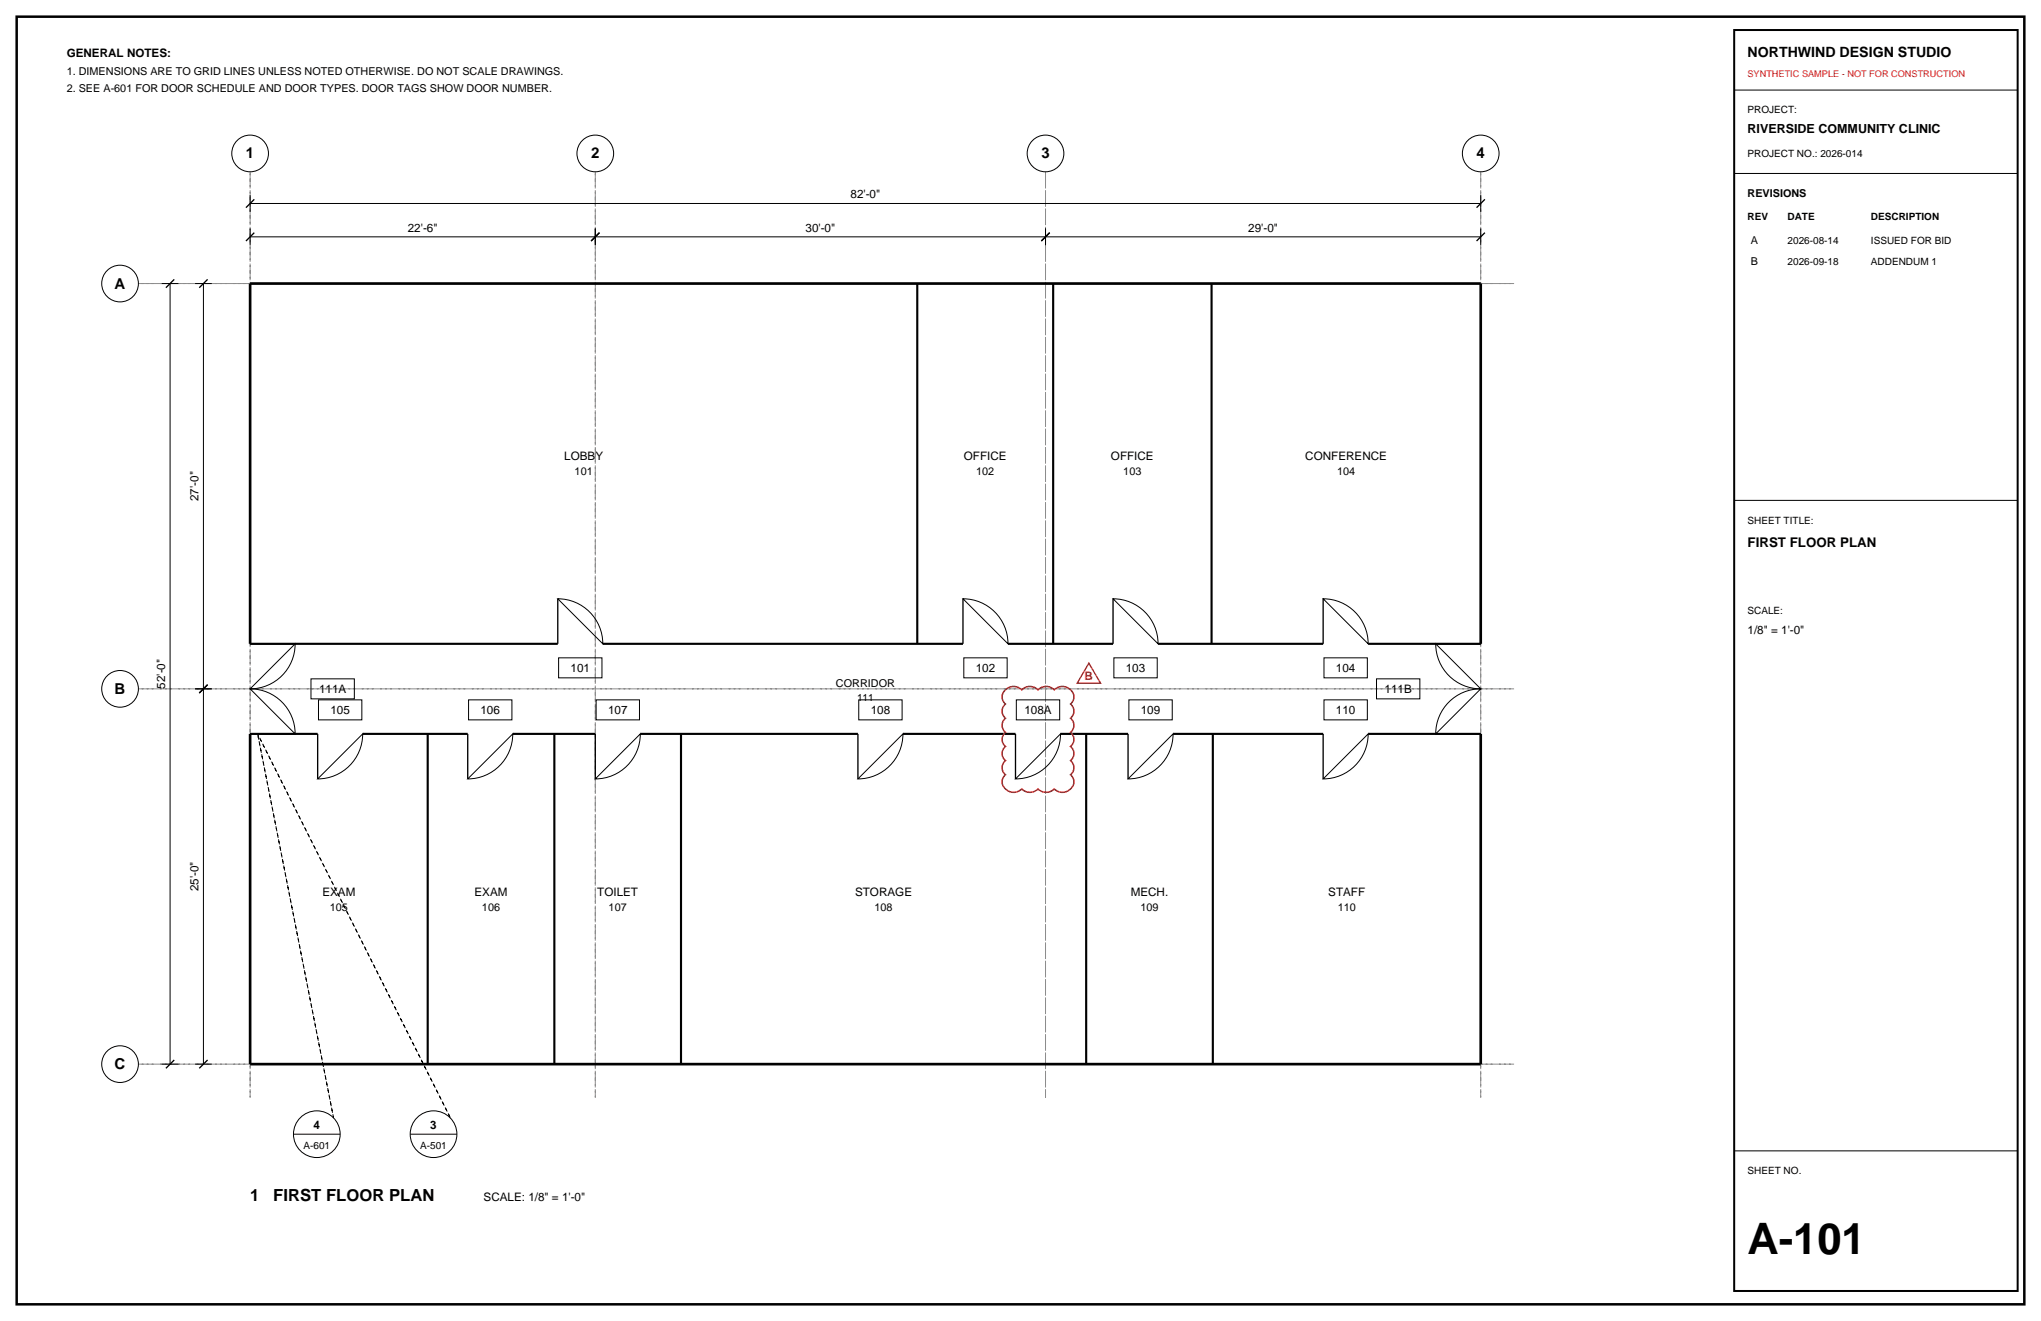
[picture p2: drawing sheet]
<svg xmlns="http://www.w3.org/2000/svg" width="432mm" height="279mm" viewBox="0 0 432 279" stroke-linecap="round" stroke-linejoin="round" font-family="sans-serif">
<path d="M3.5 3.5h424.8v272.4h-424.8z" fill="none" stroke="#000" stroke-width=".53"/>
<path d="M52.9 36.3v195.8zM125.9 36.3v195.8zM221.2 36.3v195.8zM313.3 36.3v195.8zM29.3 60h291zM29.3 145.7h291zM29.3 225.1h291z" fill="none" stroke="#8c8c8c" stroke-width=".21" stroke-dasharray="2.1 .7 .4 .7" stroke-linecap="butt"/>
<g fill="none" stroke="#000" stroke-width=".21">
<path d="M366.9 19.1h60zM366.9 36.7h60zM34.2 60h3.5zM36 60v165.1zM41.3 60h3.5zM43 60v85.7zM52.9 50.1h73zM52.9 48.3v3.6zM52.9 43h260.4zM52.9 41.3v3.5zM125.9 48.3v3.6zM125.9 50.1h95.3z"/>
<path d="M221.2 48.3v3.6zM221.2 50.1h92.1zM313.3 48.3v3.6zM313.3 41.3v3.5zM366.9 105.8h60zM62.4 136.2a9.5 9.5 0 0 1-9.5 9.5zM118 126.6a9.5 9.5 0 0 1 9.5 9.6zM118.2 139.1h9.2v4.3h-9.2zM203.7 126.6a9.5 9.5 0 0 1 9.6 9.6zM203.9 139.1h9.2v4.3h-9.2zM235.5 126.6a9.5 9.5 0 0 1 9.5 9.6zM235.7 139.1h9.1v4.3h-9.1z"/>
<path d="M279.9 126.6a9.5 9.5 0 0 1 9.6 9.6zM280.1 139.1h9.2v4.3h-9.2zM303.7 136.2l9.6 9.5a9.5 9.5 0 0 1-9.6-9.5zM41.3 145.7h3.5zM43 145.7v79.4zM52.9 145.7a9.5 9.5 0 0 1 9.5 9.5zM65.8 143.6h9.2v4.2h-9.2zM67.4 148h9.2v4.3h-9.2zM99.1 148h9.2v4.3h-9.2zM126.1 148h9.2v4.3h-9.2zM135.5 155.2a9.5 9.5 0 0 1-9.6 9.5zM181.7 148h9.2v4.3h-9.2z"/>
<path d="M191 155.2a9.5 9.5 0 0 1-9.5 9.5zM215 148h9.2v4.3h-9.2zM224.4 155.2a9.5 9.5 0 0 1-9.6 9.5zM238.8 148h9.2v4.3h-9.2zM248.2 155.2a9.5 9.5 0 0 1-9.5 9.5zM280.1 148h9.2v4.3h-9.2zM291.2 143.6h9.2v4.2h-9.2zM306.1 148.9a9.5 9.5 0 0 1 7.2-3.2l-9.6 9.5a9.5 9.5 0 0 1 2.4-6.3zM67.2 164.7l9.5-9.5a9.5 9.5 0 0 1-9.5 9.5zM99 164.7l9.5-9.5a9.5 9.5 0 0 1-9.5 9.5zM279.9 164.7l9.6-9.5a9.5 9.5 0 0 1-9.6 9.5zM34.2 225.1h3.5z"/>
<path d="M41.3 225.1h3.5zM62.1 239.9h9.9zM86.8 239.9h9.9zM366.9 243.4h60z"/>
<circle cx="52.9" cy="32.5" r="3.9"/>
<circle cx="125.9" cy="32.5" r="3.9"/>
<circle cx="221.2" cy="32.5" r="3.9"/>
<circle cx="313.3" cy="32.5" r="3.9"/>
<circle cx="25.4" cy="60" r="3.9"/>
<circle cx="25.4" cy="145.7" r="3.9"/>
<circle cx="25.4" cy="225.1" r="3.9"/>
<circle cx="67" cy="239.9" r="4.9"/>
<circle cx="91.7" cy="239.9" r="4.9"/>
</g>
<g fill="none" stroke="#000" stroke-width=".28">
<path d="M52 51l1.8-1.8zM52 43.9l1.8-1.7zM125.1 51l1.7-1.8zM220.3 51l1.8-1.8zM312.4 51l1.7-1.8zM312.4 43.9l1.7-1.7zM35.1 60.9l1.8-1.8zM42.2 60.9l1.7-1.8zM52.9 136.2h9.5zM118 126.6v9.6zM203.7 126.6v9.6zM235.5 126.6v9.6z"/>
<path d="M279.9 126.6v9.6zM303.7 136.2h9.6zM42.2 146.6l1.7-1.8zM52.9 155.2h9.5zM67.2 155.2v9.5zM99 155.2v9.5zM125.9 155.2v9.5zM181.5 155.2v9.5zM214.8 155.2v9.5zM238.7 155.2v9.5zM279.9 155.2v9.5zM303.7 155.2h9.6z"/>
<path d="M35.1 226l1.8-1.8zM42.2 226l1.7-1.8z"/>
</g>
<path d="M52.9 60h260.4zM52.9 60v76.2zM313.3 60v76.2zM52.9 155.2v69.9zM313.3 155.2v69.9zM52.9 225.1h260.4z" fill="none" stroke="#000" stroke-width=".56"/>
<g fill="none" stroke="#000" stroke-width=".45">
<path d="M194.1 60v76.2zM222.8 60v76.2zM256.3 60v76.2zM52.9 136.2h65.1zM127.5 136.2h76.2zM213.3 136.2h22.2zM245 136.2h34.9zM289.5 136.2h23.8zM52.9 155.2h14.3zM76.7 155.2h22.3zM90.5 155.2v69.9zM108.5 155.2h17.4z"/>
<path d="M117.3 155.2v69.9zM135.5 155.2h46zM144.1 155.2v69.9zM191 155.2h23.8zM224.4 155.2h14.3zM229.8 155.2v69.9zM248.2 155.2h31.7zM256.6 155.2v69.9zM289.5 155.2h23.8z"/>
</g>
<path d="M54.5 155.2l16.1 81.2zM54.5 155.2l40.7 81.2z" fill="none" stroke="#000" stroke-width=".21" stroke-dasharray=".7 .7" stroke-linecap="butt"/>
<path d="M366.9 6.4h60v266.6h-60z" fill="none" stroke="#000" stroke-width=".42"/>
<path d="M212.7 145.9a2.41 2.41 0 0 1 3.5 0 2.41 2.41 0 0 1 3.4 0 2.41 2.41 0 0 1 3.4 0 2.39 2.39 0 0 1 2.8-.5 2.39 2.39 0 0 1 1.3 2.5l-.6 1a1.91 1.91 0 0 1 0 3 1.91 1.91 0 0 1 0 3 1.91 1.91 0 0 1 0 3 1.91 1.91 0 0 1 0 3 1.91 1.91 0 0 1 0 3 2.23 2.23 0 0 1 .2 2.8 2.23 2.23 0 0 1-2.7 .8l-1-.6a2.41 2.41 0 0 1-3.4 0 2.41 2.41 0 0 1-3.4 0 2.39 2.39 0 0 1-2.8 .4 2.39 2.39 0 0 1-1.3-2.5l.6-.9a1.91 1.91 0 0 1 0-3 1.91 1.91 0 0 1 0-3 1.91 1.91 0 0 1 0-3 1.91 1.91 0 0 1 0-3 1.91 1.91 0 0 1 0-3 1.91 1.91 0 0 1 0-3z" fill="none" stroke="#d90d0d" stroke-width=".32"/>
<path d="M230.4 140.3l2.4 4.2h-4.9z" fill="none" stroke="#d90d0d" stroke-width=".28"/>
<text font-size="9.2" x="369.7" y="265.3">A-101</text>
<g font-size="3.5">
<text x="52.9" y="254">1</text>
<text x="57.8" y="254">FIRST FLOOR PLAN</text>
</g>
<g font-size="3.2">
<text x="52" y="33.5">1</text>
<text x="125.1" y="33.5">2</text>
<text x="220.3" y="33.5">3</text>
<text x="312.4" y="33.5">4</text>
<text x="24.3" y="61">A</text>
<text x="24.3" y="146.8">B</text>
<text x="24.3" y="226.1">C</text>
</g>
<text font-size="3" x="369.7" y="12">NORTHWIND DESIGN STUDIO</text>
<text font-size="2.8" x="369.7" y="115.7">FIRST FLOOR PLAN</text>
<text font-size="2.6" x="369.7" y="28.2">RIVERSIDE COMMUNITY CLINIC</text>
<g font-size="2.5">
<text x="14.1" y="12">GENERAL NOTES:</text>
<text x="179.9" y="42">82'-0&quot;</text>
<text x="86.3" y="49">22'-6&quot;</text>
<text x="170.4" y="49">30'-0&quot;</text>
<text x="264.1" y="49">29'-0&quot;</text>
<text x="119.4" y="97.4">LOBBY</text>
<text x="203.9" y="97.4">OFFICE</text>
<text x="235" y="97.4">OFFICE</text>
<text x="276.2" y="97.4">CONFERENCE</text>
<text x="42" y="106" transform="rotate(-90 42 106)">27'-0&quot;</text>
<text x="369.7" y="134.1">1/8&quot; = 1'-0&quot;</text>
<text x="120.7" y="142.1">101</text>
<text x="206.4" y="142.1">102</text>
<text x="238.2" y="142.1">103</text>
<text x="282.6" y="142.1">104</text>
<text x="34.9" y="145.7" transform="rotate(-90 34.9 145.7)">52'-0&quot;</text>
<text x="67.5" y="146.6">111A</text>
<text x="292.9" y="146.6">111B</text>
<text x="69.9" y="151">105</text>
<text x="101.7" y="151">106</text>
<text x="128.6" y="151">107</text>
<text x="184.2" y="151">108</text>
<text x="216.7" y="151">108A</text>
<text x="241.4" y="151">109</text>
<text x="282.6" y="151">110</text>
<text x="42" y="188.5" transform="rotate(-90 42 188.5)">25'-0&quot;</text>
<text x="68.2" y="189.4">EXAM</text>
<text x="100.4" y="189.4">EXAM</text>
<text x="126.4" y="189.4">TOILET</text>
<text x="180.9" y="189.4">STORAGE</text>
<text x="239.2" y="189.4">MECH.</text>
<text x="281" y="189.4">STAFF</text>
<text x="66.3" y="238.8">4</text>
<text x="91" y="238.8">3</text>
<text x="102.3" y="254">SCALE: 1/8&quot; = 1'-0&quot;</text>
</g>
<text font-size="2.5" fill="#d90d0d" x="229.5" y="143.8">B</text>
<g font-size="2.3">
<text x="14.1" y="15.9">1. DIMENSIONS ARE TO GRID LINES UNLESS NOTED OTHERWISE. DO NOT SCALE DRAWINGS.</text>
<text x="14.1" y="19.4">2. SEE A-601 FOR DOOR SCHEDULE AND DOOR TYPES. DOOR TAGS SHOW DOOR NUMBER.</text>
<text x="369.7" y="41.6">REVISIONS</text>
<text x="370.4" y="51.5">A</text>
<text x="370.4" y="56.1">B</text>
<text x="121.6" y="100.5">101</text>
<text x="206.5" y="100.5">102</text>
<text x="237.7" y="100.5">103</text>
<text x="282.9" y="100.5">104</text>
<text x="176.8" y="145.3">CORRIDOR</text>
<text x="69.8" y="192.6">105</text>
<text x="102" y="192.6">106</text>
<text x="128.8" y="192.6">107</text>
<text x="185" y="192.6">108</text>
<text x="241.3" y="192.6">109</text>
<text x="283" y="192.6">110</text>
</g>
<g font-size="2.1">
<text x="369.7" y="24">PROJECT:</text>
<text x="369.7" y="33.2">PROJECT NO.: 2026-014</text>
<text x="369.7" y="46.6">REV</text>
<text x="378.2" y="46.6">DATE</text>
<text x="395.8" y="46.6">DESCRIPTION</text>
<text x="378.2" y="51.5">2026-08-14</text>
<text x="395.8" y="51.5">ISSUED FOR BID</text>
<text x="378.2" y="56.1">2026-09-18</text>
<text x="395.8" y="56.1">ADDENDUM 1</text>
<text x="369.7" y="110.8">SHEET TITLE:</text>
<text x="369.7" y="129.8">SCALE:</text>
<text x="181.3" y="148.2">111</text>
<text x="64.2" y="243.1">A-601</text>
<text x="88.9" y="243.1">A-501</text>
<text x="369.7" y="248.4">SHEET NO.</text>
</g>
<text font-size="1.9" fill="#d90d0d" x="369.7" y="16.2">SYNTHETIC SAMPLE - NOT FOR CONSTRUCTION</text>
</svg>
